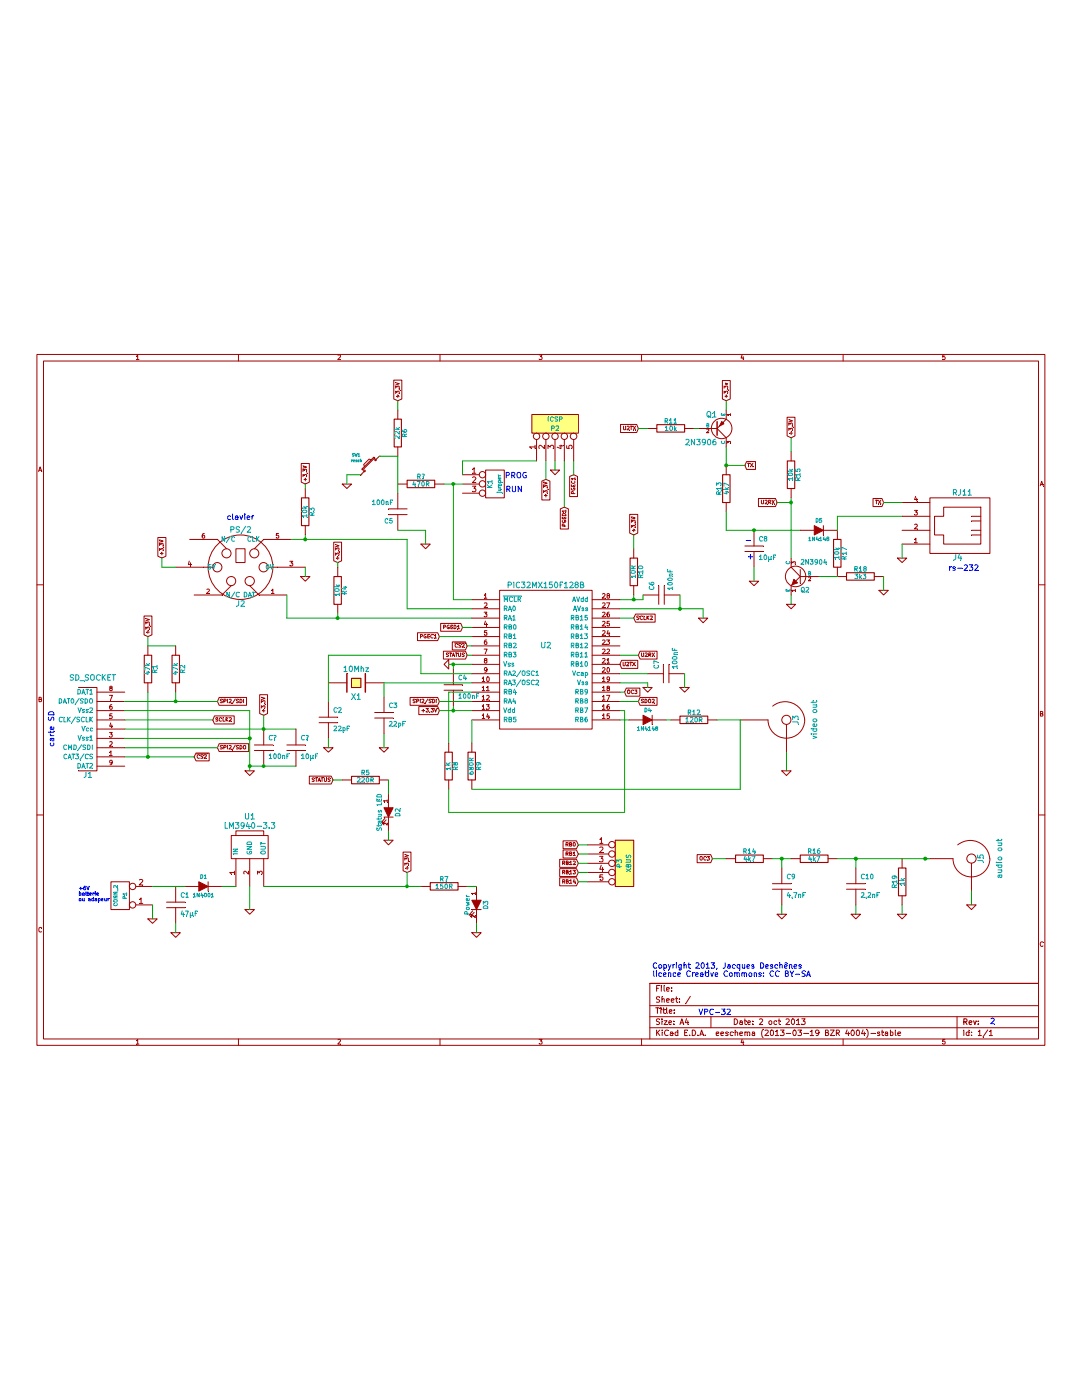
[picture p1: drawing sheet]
EESchema Schematic File Version 2  date 2013-10-02 07:50:32
LIBS:power
LIBS:device
LIBS:transistors
LIBS:conn
LIBS:linear
LIBS:regul
LIBS:74xx
LIBS:cmos4000
LIBS:adc-dac
LIBS:memory
LIBS:xilinx
LIBS:special
LIBS:microcontrollers
LIBS:dsp
LIBS:microchip
LIBS:analog_switches
LIBS:motorola
LIBS:texas
LIBS:intel
LIBS:audio
LIBS:interface
LIBS:digital-audio
LIBS:philips
LIBS:display
LIBS:cypress
LIBS:siliconi
LIBS:opto
LIBS:atmel
LIBS:contrib
LIBS:valves
LIBS:librairie-personnelle
LIBS:vpc-32-v1-cache
EELAYER 27 0
EELAYER END
$Descr A4 11693 8268
encoding utf-8
Sheet 1 1
Title ""
Date "2 oct 2013"
Rev ""
Comp ""
Comment1 ""
Comment2 ""
Comment3 ""
Comment4 ""
$EndDescr
$Comp
L PIC32MX150F128B U2
U 1 1
P 5900 3550
F 0 "U2" H 5900 3550 60  0000 C CNN
F 1 "PIC32MX150F128B" H 5900 4200 60  0000 C CNN
F 2 "" H 5900 3550 60  0000 C CNN
F 3 "" H 5900 3550 60  0000 C CNN
	1    5900 3550
	1    0    0    -1  
$EndComp
$Comp
L CRYSTAL X1
U 1 1
P 3850 3950
F 0 "X1" H 3850 4100 60  0000 C CNN
F 1 "10Mhz" H 3850 3800 60  0000 C CNN
F 2 "" H 3850 3950 60  0000 C CNN
F 3 "" H 3850 3950 60  0000 C CNN
	1    3850 3950
	-1   0    0    1   
$EndComp
$Comp
L R R9
U 1 1
P 5100 4850
F 0 "R9" V 5180 4850 50  0000 C CNN
F 1 "680R" V 5100 4850 50  0000 C CNN
F 2 "" H 5100 4850 60  0000 C CNN
F 3 "" H 5100 4850 60  0000 C CNN
	1    5100 4850
	1    0    0    -1  
$EndComp
$Comp
L R R10
U 1 1
P 6850 2750
F 0 "R10" V 6930 2750 50  0000 C CNN
F 1 "10R" V 6850 2750 50  0000 C CNN
F 2 "" H 6850 2750 60  0000 C CNN
F 3 "" H 6850 2750 60  0000 C CNN
	1    6850 2750
	1    0    0    -1  
$EndComp
$Comp
L R R8
U 1 1
P 4850 4850
F 0 "R8" V 4930 4850 50  0000 C CNN
F 1 "1K" V 4850 4850 50  0000 C CNN
F 2 "" H 4850 4850 60  0000 C CNN
F 3 "" H 4850 4850 60  0000 C CNN
	1    4850 4850
	1    0    0    -1  
$EndComp
$Comp
L C C2
U 1 1
P 3550 4350
F 0 "C2" H 3600 4450 50  0000 L CNN
F 1 "22pF" H 3600 4250 50  0000 L CNN
F 2 "" H 3550 4350 60  0000 C CNN
F 3 "" H 3550 4350 60  0000 C CNN
	1    3550 4350
	1    0    0    -1  
$EndComp
$Comp
L C C3
U 1 1
P 4150 4300
F 0 "C3" H 4200 4400 50  0000 L CNN
F 1 "22pF" H 4200 4200 50  0000 L CNN
F 2 "" H 4150 4300 60  0000 C CNN
F 3 "" H 4150 4300 60  0000 C CNN
	1    4150 4300
	1    0    0    -1  
$EndComp
$Comp
L R R12
U 1 1
P 7500 4350
F 0 "R12" V 7580 4350 50  0000 C CNN
F 1 "120R" V 7500 4350 50  0000 C CNN
F 2 "" H 7500 4350 60  0000 C CNN
F 3 "" H 7500 4350 60  0000 C CNN
	1    7500 4350
	0    -1   -1   0   
$EndComp
$Comp
L C C4
U 1 1
P 4900 4000
F 0 "C4" H 4950 4100 50  0000 L CNN
F 1 "100nF" H 4950 3900 50  0000 L CNN
F 2 "" H 4900 4000 60  0000 C CNN
F 3 "" H 4900 4000 60  0000 C CNN
	1    4900 4000
	1    0    0    -1  
$EndComp
$Comp
L GND #PWR6
U 1 1
P 3550 4650
F 0 "#PWR6" H 3550 4650 30  0001 C CNN
F 1 "GND" H 3550 4580 30  0001 C CNN
F 2 "" H 3550 4650 60  0000 C CNN
F 3 "" H 3550 4650 60  0000 C CNN
	1    3550 4650
	1    0    0    -1  
$EndComp
$Comp
L GND #PWR8
U 1 1
P 4150 4650
F 0 "#PWR8" H 4150 4650 30  0001 C CNN
F 1 "GND" H 4150 4580 30  0001 C CNN
F 2 "" H 4150 4650 60  0000 C CNN
F 3 "" H 4150 4650 60  0000 C CNN
	1    4150 4650
	1    0    0    -1  
$EndComp
$Comp
L RCA_JACK J3
U 1 1
P 8500 4350
F 0 "J3" H 8500 4450 60  0000 C CNN
F 1 "video out" H 8500 4650 60  0000 C CNN
F 2 "~" H 8500 4350 60  0000 C CNN
F 3 "~" H 8500 4350 60  0000 C CNN
	1    8500 4350
	0    1    1    0   
$EndComp
$Comp
L GND #PWR20
U 1 1
P 8500 4900
F 0 "#PWR20" H 8500 4900 30  0001 C CNN
F 1 "GND" H 8500 4830 30  0001 C CNN
F 2 "" H 8500 4900 60  0000 C CNN
F 3 "" H 8500 4900 60  0000 C CNN
	1    8500 4900
	1    0    0    -1  
$EndComp
$Comp
L DIODE D4
U 1 1
P 7000 4350
F 0 "D4" H 7000 4450 40  0000 C CNN
F 1 "1N4148" H 7000 4250 40  0000 C CNN
F 2 "" H 7000 4350 60  0000 C CNN
F 3 "" H 7000 4350 60  0000 C CNN
	1    7000 4350
	1    0    0    -1  
$EndComp
$Comp
L C C6
U 1 1
P 7150 3000
F 0 "C6" H 7200 3100 50  0000 L CNN
F 1 "100nF" H 7200 2900 50  0000 L CNN
F 2 "" H 7150 3000 60  0000 C CNN
F 3 "" H 7150 3000 60  0000 C CNN
	1    7150 3000
	0    -1   -1   0   
$EndComp
Text GLabel 6850 2350 1    39   Input ~ 0
+3,3V
Text GLabel 4750 4250 0    39   Input ~ 0
+3,3V
$Comp
L GND #PWR15
U 1 1
P 7000 4000
F 0 "#PWR15" H 7000 4000 30  0001 C CNN
F 1 "GND" H 7000 3930 30  0001 C CNN
F 2 "" H 7000 4000 60  0000 C CNN
F 3 "" H 7000 4000 60  0000 C CNN
	1    7000 4000
	1    0    0    -1  
$EndComp
$Comp
L GND #PWR12
U 1 1
P 4850 3750
F 0 "#PWR12" H 4850 3750 30  0001 C CNN
F 1 "GND" H 4850 3680 30  0001 C CNN
F 2 "" H 4850 3750 60  0000 C CNN
F 3 "" H 4850 3750 60  0000 C CNN
	1    4850 3750
	0    1    1    0   
$EndComp
$Comp
L R R6
U 1 1
P 4300 1250
F 0 "R6" V 4380 1250 50  0000 C CNN
F 1 "22k" V 4300 1250 50  0000 C CNN
F 2 "" H 4300 1250 60  0000 C CNN
F 3 "" H 4300 1250 60  0000 C CNN
	1    4300 1250
	1    0    0    -1  
$EndComp
Text GLabel 4300 900  1    39   Input ~ 0
+3,3V
Text GLabel 4400 6000 1    39   Input ~ 0
+3,3V
$Comp
L PS/2 J2
U 1 1
P 2600 2750
F 0 "J2" H 2600 2400 60  0000 C CNN
F 1 "PS/2" H 2600 3200 60  0000 C CNN
F 2 "" H 2600 2750 60  0000 C CNN
F 3 "" H 2600 2750 60  0000 C CNN
	1    2600 2750
	1    0    0    -1  
$EndComp
$Comp
L GND #PWR5
U 1 1
P 3300 2800
F 0 "#PWR5" H 3300 2800 30  0001 C CNN
F 1 "GND" H 3300 2730 30  0001 C CNN
F 2 "" H 3300 2800 60  0000 C CNN
F 3 "" H 3300 2800 60  0000 C CNN
	1    3300 2800
	1    0    0    -1  
$EndComp
Text GLabel 1750 2600 1    39   Input ~ 0
+3,3V
$Comp
L C C7
U 1 1
P 7200 3850
F 0 "C7" H 7250 3950 50  0000 L CNN
F 1 "100nF" H 7250 3750 50  0000 L CNN
F 2 "" H 7200 3850 60  0000 C CNN
F 3 "" H 7200 3850 60  0000 C CNN
	1    7200 3850
	0    -1   -1   0   
$EndComp
$Comp
L GND #PWR16
U 1 1
P 7400 4000
F 0 "#PWR16" H 7400 4000 30  0001 C CNN
F 1 "GND" H 7400 3930 30  0001 C CNN
F 2 "" H 7400 4000 60  0000 C CNN
F 3 "" H 7400 4000 60  0000 C CNN
	1    7400 4000
	1    0    0    -1  
$EndComp
$Comp
L SW_PUSH_SMALL SW1
U 1 1
P 4000 1600
F 0 "SW1" H 4150 1710 30  0000 C CNN
F 1 "reset" H 4150 1650 30  0000 C CNN
F 2 "" H 4000 1600 60  0000 C CNN
F 3 "" H 4000 1600 60  0000 C CNN
	1    4000 1600
	-1   0    0    -1  
$EndComp
$Comp
L GND #PWR7
U 1 1
P 3750 1800
F 0 "#PWR7" H 3750 1800 30  0001 C CNN
F 1 "GND" H 3750 1730 30  0001 C CNN
F 2 "" H 3750 1800 60  0000 C CNN
F 3 "" H 3750 1800 60  0000 C CNN
	1    3750 1800
	1    0    0    -1  
$EndComp
$Comp
L C C5
U 1 1
P 4300 2100
F 0 "C5" H 4350 2200 50  0000 L CNN
F 1 "100nF" H 4350 2000 50  0000 L CNN
F 2 "" H 4300 2100 60  0000 C CNN
F 3 "" H 4300 2100 60  0000 C CNN
	1    4300 2100
	-1   0    0    1   
$EndComp
$Comp
L GND #PWR11
U 1 1
P 4600 2450
F 0 "#PWR11" H 4600 2450 30  0001 C CNN
F 1 "GND" H 4600 2380 30  0001 C CNN
F 2 "" H 4600 2450 60  0000 C CNN
F 3 "" H 4600 2450 60  0000 C CNN
	1    4600 2450
	1    0    0    -1  
$EndComp
$Comp
L SD_SOCKET J1
U 1 1
P 900 4450
F 0 "J1" H 950 3950 60  0000 C CNN
F 1 "SD_SOCKET" H 1000 5000 60  0000 C CNN
F 2 "" H 900 4450 60  0000 C CNN
F 3 "" H 900 4450 60  0000 C CNN
	1    900  4450
	1    0    0    -1  
$EndComp
$Comp
L GND #PWR4
U 1 1
P 2700 4900
F 0 "#PWR4" H 2700 4900 30  0001 C CNN
F 1 "GND" H 2700 4830 30  0001 C CNN
F 2 "" H 2700 4900 60  0000 C CNN
F 3 "" H 2700 4900 60  0000 C CNN
	1    2700 4900
	1    0    0    -1  
$EndComp
Text GLabel 2850 4300 1    39   Input ~ 0
+3,3V
Text GLabel 2350 4150 2    39   Input ~ 0
SPI2/SDI
Text GLabel 2350 4650 2    39   Input ~ 0
SPI2/SDO
Text GLabel 2300 4350 2    39   Input ~ 0
SCLK2
Text GLabel 2100 4750 2    39   Input ~ 0
~CS2
$Comp
L R R1
U 1 1
P 1600 3800
F 0 "R1" V 1680 3800 50  0000 C CNN
F 1 "47k" V 1600 3800 50  0000 C CNN
F 2 "" H 1600 3800 60  0000 C CNN
F 3 "" H 1600 3800 60  0000 C CNN
	1    1600 3800
	1    0    0    -1  
$EndComp
Text GLabel 1600 3450 1    39   Input ~ 0
+3,3V
$Comp
L CONN_5 P2
U 1 1
P 6000 1150
F 0 "P2" V 5950 1150 50  0000 C CNN
F 1 "ICSP" V 6050 1150 50  0000 C CNN
F 2 "" H 6000 1150 60  0000 C CNN
F 3 "" H 6000 1150 60  0000 C CNN
	1    6000 1150
	0    -1   -1   0   
$EndComp
$Comp
L CONN_3 K1
U 1 1
P 5350 1800
F 0 "K1" V 5300 1800 50  0000 C CNN
F 1 "jumper" V 5400 1800 40  0000 C CNN
F 2 "" H 5350 1800 60  0000 C CNN
F 3 "" H 5350 1800 60  0000 C CNN
	1    5350 1800
	1    0    0    -1  
$EndComp
Text Notes 5700 1750 2    60   ~ 0
PROG
Text Notes 5650 1900 2    60   ~ 0
RUN
Text GLabel 5900 1750 3    39   Input ~ 0
+3,3V
$Comp
L GND #PWR14
U 1 1
P 6000 1650
F 0 "#PWR14" H 6000 1650 30  0001 C CNN
F 1 "GND" H 6000 1580 30  0001 C CNN
F 2 "" H 6000 1650 60  0000 C CNN
F 3 "" H 6000 1650 60  0000 C CNN
	1    6000 1650
	1    0    0    -1  
$EndComp
Text GLabel 6100 2050 3    39   Input ~ 0
PGED1
Text GLabel 6200 1700 3    39   Input ~ 0
PGEC1
$Comp
L GND #PWR24
U 1 1
P 9750 2600
F 0 "#PWR24" H 9750 2600 30  0001 C CNN
F 1 "GND" H 9750 2530 30  0001 C CNN
F 2 "" H 9750 2600 60  0000 C CNN
F 3 "" H 9750 2600 60  0000 C CNN
	1    9750 2600
	1    0    0    -1  
$EndComp
$Comp
L PNP Q1
U 1 1
P 7750 1200
F 0 "Q1" H 7750 1050 60  0000 R CNN
F 1 "2N3906" H 7750 1350 60  0000 R CNN
F 2 "" H 7750 1200 60  0000 C CNN
F 3 "" H 7750 1200 60  0000 C CNN
	1    7750 1200
	1    0    0    1   
$EndComp
$Comp
L NPN Q2
U 1 1
P 8650 2800
F 0 "Q2" H 8650 2650 50  0000 R CNN
F 1 "2N3904" H 8650 2950 50  0000 R CNN
F 2 "" H 8650 2800 60  0000 C CNN
F 3 "" H 8650 2800 60  0000 C CNN
	1    8650 2800
	-1   0    0    -1  
$EndComp
$Comp
L R R17
U 1 1
P 9050 2550
F 0 "R17" V 9130 2550 50  0000 C CNN
F 1 "10k" V 9050 2550 50  0000 C CNN
F 2 "" H 9050 2550 60  0000 C CNN
F 3 "" H 9050 2550 60  0000 C CNN
	1    9050 2550
	1    0    0    -1  
$EndComp
$Comp
L R R18
U 1 1
P 9300 2800
F 0 "R18" V 9380 2800 50  0000 C CNN
F 1 "3k3" V 9300 2800 50  0000 C CNN
F 2 "" H 9300 2800 60  0000 C CNN
F 3 "" H 9300 2800 60  0000 C CNN
	1    9300 2800
	0    -1   -1   0   
$EndComp
$Comp
L GND #PWR21
U 1 1
P 8550 3100
F 0 "#PWR21" H 8550 3100 30  0001 C CNN
F 1 "GND" H 8550 3030 30  0001 C CNN
F 2 "" H 8550 3100 60  0000 C CNN
F 3 "" H 8550 3100 60  0000 C CNN
	1    8550 3100
	1    0    0    -1  
$EndComp
$Comp
L GND #PWR23
U 1 1
P 9550 2950
F 0 "#PWR23" H 9550 2950 30  0001 C CNN
F 1 "GND" H 9550 2880 30  0001 C CNN
F 2 "" H 9550 2950 60  0000 C CNN
F 3 "" H 9550 2950 60  0000 C CNN
	1    9550 2950
	1    0    0    -1  
$EndComp
$Comp
L R R15
U 1 1
P 8550 1700
F 0 "R15" V 8630 1700 50  0000 C CNN
F 1 "10k" V 8550 1700 50  0000 C CNN
F 2 "" H 8550 1700 60  0000 C CNN
F 3 "" H 8550 1700 60  0000 C CNN
	1    8550 1700
	1    0    0    -1  
$EndComp
$Comp
L DIODE D5
U 1 1
P 8850 2300
F 0 "D5" H 8850 2400 40  0000 C CNN
F 1 "1N4148" H 8850 2200 40  0000 C CNN
F 2 "" H 8850 2300 60  0000 C CNN
F 3 "" H 8850 2300 60  0000 C CNN
	1    8850 2300
	1    0    0    -1  
$EndComp
$Comp
L C C8
U 1 1
P 8150 2500
F 0 "C8" H 8200 2600 50  0000 L CNN
F 1 "10µF" H 8200 2400 50  0000 L CNN
F 2 "" H 8150 2500 60  0000 C CNN
F 3 "" H 8150 2500 60  0000 C CNN
	1    8150 2500
	1    0    0    -1  
$EndComp
$Comp
L GND #PWR18
U 1 1
P 8150 2850
F 0 "#PWR18" H 8150 2850 30  0001 C CNN
F 1 "GND" H 8150 2780 30  0001 C CNN
F 2 "" H 8150 2850 60  0000 C CNN
F 3 "" H 8150 2850 60  0000 C CNN
	1    8150 2850
	1    0    0    -1  
$EndComp
Text Notes 8050 2450 0    60   ~ 0
-
Text Notes 8150 2550 3    60   ~ 0
+
Text GLabel 8550 1300 1    39   Input ~ 0
+3,3V
$Comp
L R R13
U 1 1
P 7850 1850
F 0 "R13" V 7930 1850 50  0000 C CNN
F 1 "4k7" V 7850 1850 50  0000 C CNN
F 2 "" H 7850 1850 60  0000 C CNN
F 3 "" H 7850 1850 60  0000 C CNN
	1    7850 1850
	-1   0    0    1   
$EndComp
$Comp
L R R11
U 1 1
P 7250 1200
F 0 "R11" V 7330 1200 50  0000 C CNN
F 1 "10k" V 7250 1200 50  0000 C CNN
F 2 "" H 7250 1200 60  0000 C CNN
F 3 "" H 7250 1200 60  0000 C CNN
	1    7250 1200
	0    -1   -1   0   
$EndComp
Text GLabel 6900 1200 0    39   Input ~ 0
U2TX
Text GLabel 8050 1600 2    39   Input ~ 0
TX
Text GLabel 9550 2000 0    39   Input ~ 0
TX
Text GLabel 6700 3750 2    39   Input ~ 0
U2TX
Text GLabel 8400 2000 0    39   Input ~ 0
U2RX
Text GLabel 6900 3650 2    39   Input ~ 0
U2RX
Text GLabel 6850 3250 2    39   Input ~ 0
SCLK2
Text GLabel 4750 4150 0    39   Input ~ 0
SPI2/SDI
Text GLabel 5050 3550 0    39   Input ~ 0
~CS2
Text Notes 2450 2200 0    60   ~ 0
clavier\n
Text Notes 600  4250 3    60   ~ 0
carte SD
Text Notes 10250 2750 0    60   ~ 0
rs-232
$Comp
L R R14
U 1 1
P 8100 5850
F 0 "R14" V 8180 5850 50  0000 C CNN
F 1 "4k7" V 8100 5850 50  0000 C CNN
F 2 "" H 8100 5850 60  0000 C CNN
F 3 "" H 8100 5850 60  0000 C CNN
	1    8100 5850
	0    -1   -1   0   
$EndComp
$Comp
L R R16
U 1 1
P 8800 5850
F 0 "R16" V 8880 5850 50  0000 C CNN
F 1 "4k7" V 8800 5850 50  0000 C CNN
F 2 "" H 8800 5850 60  0000 C CNN
F 3 "" H 8800 5850 60  0000 C CNN
	1    8800 5850
	0    -1   -1   0   
$EndComp
$Comp
L C C9
U 1 1
P 8450 6150
F 0 "C9" H 8500 6250 50  0000 L CNN
F 1 "4,7nF" H 8500 6050 50  0000 L CNN
F 2 "" H 8450 6150 60  0000 C CNN
F 3 "" H 8450 6150 60  0000 C CNN
	1    8450 6150
	1    0    0    -1  
$EndComp
$Comp
L C C10
U 1 1
P 9250 6150
F 0 "C10" H 9300 6250 50  0000 L CNN
F 1 "2,2nF" H 9300 6050 50  0000 L CNN
F 2 "" H 9250 6150 60  0000 C CNN
F 3 "" H 9250 6150 60  0000 C CNN
	1    9250 6150
	1    0    0    -1  
$EndComp
$Comp
L R R19
U 1 1
P 9750 6100
F 0 "R19" V 9830 6100 50  0000 C CNN
F 1 "1k" V 9750 6100 50  0000 C CNN
F 2 "" H 9750 6100 60  0000 C CNN
F 3 "" H 9750 6100 60  0000 C CNN
	1    9750 6100
	-1   0    0    1   
$EndComp
$Comp
L RCA_JACK J5
U 1 1
P 10500 5850
F 0 "J5" H 10500 5950 60  0000 C CNN
F 1 "audio out" H 10500 6150 60  0000 C CNN
F 2 "~" H 10500 5850 60  0000 C CNN
F 3 "~" H 10500 5850 60  0000 C CNN
	1    10500 5850
	0    1    1    0   
$EndComp
$Comp
L GND #PWR26
U 1 1
P 10500 6350
F 0 "#PWR26" H 10500 6350 30  0001 C CNN
F 1 "GND" H 10500 6280 30  0001 C CNN
F 2 "" H 10500 6350 60  0000 C CNN
F 3 "" H 10500 6350 60  0000 C CNN
	1    10500 6350
	1    0    0    -1  
$EndComp
$Comp
L GND #PWR25
U 1 1
P 9750 6450
F 0 "#PWR25" H 9750 6450 30  0001 C CNN
F 1 "GND" H 9750 6380 30  0001 C CNN
F 2 "" H 9750 6450 60  0000 C CNN
F 3 "" H 9750 6450 60  0000 C CNN
	1    9750 6450
	1    0    0    -1  
$EndComp
$Comp
L GND #PWR22
U 1 1
P 9250 6450
F 0 "#PWR22" H 9250 6450 30  0001 C CNN
F 1 "GND" H 9250 6380 30  0001 C CNN
F 2 "" H 9250 6450 60  0000 C CNN
F 3 "" H 9250 6450 60  0000 C CNN
	1    9250 6450
	1    0    0    -1  
$EndComp
$Comp
L GND #PWR19
U 1 1
P 8450 6450
F 0 "#PWR19" H 8450 6450 30  0001 C CNN
F 1 "GND" H 8450 6380 30  0001 C CNN
F 2 "" H 8450 6450 60  0000 C CNN
F 3 "" H 8450 6450 60  0000 C CNN
	1    8450 6450
	1    0    0    -1  
$EndComp
Text GLabel 7700 5850 0    39   Input ~ 0
OC3
Text GLabel 6750 4050 2    39   Input ~ 0
OC3
$Comp
L LM3940-3.3 U1
U 1 1
P 2700 5750
F 0 "U1" H 2700 6100 60  0000 C CNN
F 1 "LM3940-3.3" H 2700 6000 60  0000 C CNN
F 2 "" H 2700 5750 60  0000 C CNN
F 3 "" H 2700 5750 60  0000 C CNN
	1    2700 5750
	1    0    0    -1  
$EndComp
$Comp
L GND #PWR3
U 1 1
P 2700 6400
F 0 "#PWR3" H 2700 6400 30  0001 C CNN
F 1 "GND" H 2700 6330 30  0001 C CNN
F 2 "" H 2700 6400 60  0000 C CNN
F 3 "" H 2700 6400 60  0000 C CNN
	1    2700 6400
	1    0    0    -1  
$EndComp
$Comp
L CONN_2 P1
U 1 1
P 1300 6250
F 0 "P1" V 1250 6250 40  0000 C CNN
F 1 "CONN_2" V 1350 6250 40  0000 C CNN
F 2 "" H 1300 6250 60  0000 C CNN
F 3 "" H 1300 6250 60  0000 C CNN
	1    1300 6250
	-1   0    0    1   
$EndComp
$Comp
L GND #PWR1
U 1 1
P 1650 6500
F 0 "#PWR1" H 1650 6500 30  0001 C CNN
F 1 "GND" H 1650 6430 30  0001 C CNN
F 2 "" H 1650 6500 60  0000 C CNN
F 3 "" H 1650 6500 60  0000 C CNN
	1    1650 6500
	1    0    0    -1  
$EndComp
$Comp
L DIODE D1
U 1 1
P 2200 6150
F 0 "D1" H 2200 6250 40  0000 C CNN
F 1 "1N4001" H 2200 6050 40  0000 C CNN
F 2 "" H 2200 6150 60  0000 C CNN
F 3 "" H 2200 6150 60  0000 C CNN
	1    2200 6150
	1    0    0    -1  
$EndComp
$Comp
L C C1
U 1 1
P 1900 6350
F 0 "C1" H 1950 6450 50  0000 L CNN
F 1 "47µF" H 1950 6250 50  0000 L CNN
F 2 "" H 1900 6350 60  0000 C CNN
F 3 "" H 1900 6350 60  0000 C CNN
	1    1900 6350
	1    0    0    -1  
$EndComp
$Comp
L GND #PWR2
U 1 1
P 1900 6650
F 0 "#PWR2" H 1900 6650 30  0001 C CNN
F 1 "GND" H 1900 6580 30  0001 C CNN
F 2 "" H 1900 6650 60  0000 C CNN
F 3 "" H 1900 6650 60  0000 C CNN
	1    1900 6650
	1    0    0    -1  
$EndComp
Text GLabel 7850 900  1    39   Input ~ 0
+3,3v
Text GLabel 6250 5700 0    39   Input ~ 0
RB0
Text GLabel 6250 5800 0    39   Input ~ 0
RB1
Text GLabel 6250 5900 0    39   Input ~ 0
RB12
Text GLabel 6250 6000 0    39   Input ~ 0
RB13
Text GLabel 6250 6100 0    39   Input ~ 0
RB14
Text Notes 7550 7550 0    59   ~ 0
VPC-32
Text Notes 10700 7650 0    59   ~ 0
2
$Comp
L R R3
U 1 1
P 3300 2100
F 0 "R3" V 3380 2100 50  0000 C CNN
F 1 "10k" V 3300 2100 50  0000 C CNN
F 2 "" H 3300 2100 60  0000 C CNN
F 3 "" H 3300 2100 60  0000 C CNN
	1    3300 2100
	1    0    0    -1  
$EndComp
$Comp
L R R4
U 1 1
P 3650 2950
F 0 "R4" V 3730 2950 50  0000 C CNN
F 1 "10k" V 3650 2950 50  0000 C CNN
F 2 "" H 3650 2950 60  0000 C CNN
F 3 "" H 3650 2950 60  0000 C CNN
	1    3650 2950
	1    0    0    -1  
$EndComp
Text GLabel 3300 1800 1    39   Input ~ 0
+3,3V
Text GLabel 3650 2650 1    39   Input ~ 0
+3,3V
Text Notes 850  6200 0    39   ~ 0
+6V\nbatterie\nou adapeur
$Comp
L RJ11 J4
U 1 1
P 10350 2250
F 0 "J4" H 10350 1900 60  0000 C CNN
F 1 "RJ11" H 10300 2600 60  0000 C CNN
F 2 "" H 10350 2250 60  0000 C CNN
F 3 "" H 10350 2250 60  0000 C CNN
	1    10350 2250
	-1   0    0    -1  
$EndComp
Text Notes 7050 7050 0    59   ~ 0
Copyright 2013, Jacques Deschênes\nlicence Creative Commons: CC BY-SA
$Comp
L LED D3
U 1 1
P 5150 6350
F 0 "D3" H 5150 6450 50  0000 C CNN
F 1 "Power" H 5150 6250 50  0000 C CNN
F 2 "" H 5150 6350 60  0000 C CNN
F 3 "" H 5150 6350 60  0000 C CNN
	1    5150 6350
	0    1    1    0   
$EndComp
$Comp
L R R7
U 1 1
P 4800 6150
F 0 "R7" V 4880 6150 50  0000 C CNN
F 1 "150R" V 4800 6150 50  0000 C CNN
F 2 "" H 4800 6150 60  0000 C CNN
F 3 "" H 4800 6150 60  0000 C CNN
	1    4800 6150
	0    -1   -1   0   
$EndComp
$Comp
L GND #PWR13
U 1 1
P 5150 6650
F 0 "#PWR13" H 5150 6650 30  0001 C CNN
F 1 "GND" H 5150 6580 30  0001 C CNN
F 2 "" H 5150 6650 60  0000 C CNN
F 3 "" H 5150 6650 60  0000 C CNN
	1    5150 6650
	1    0    0    -1  
$EndComp
$Comp
L LED D2
U 1 1
P 4200 5350
F 0 "D2" H 4200 5450 50  0000 C CNN
F 1 "Status LED" H 4200 5250 50  0000 C CNN
F 2 "" H 4200 5350 60  0000 C CNN
F 3 "" H 4200 5350 60  0000 C CNN
	1    4200 5350
	0    1    1    0   
$EndComp
$Comp
L R R5
U 1 1
P 3950 5000
F 0 "R5" V 4030 5000 50  0000 C CNN
F 1 "220R" V 3950 5000 50  0000 C CNN
F 2 "" H 3950 5000 60  0000 C CNN
F 3 "" H 3950 5000 60  0000 C CNN
	1    3950 5000
	0    -1   -1   0   
$EndComp
$Comp
L GND #PWR9
U 1 1
P 4200 5650
F 0 "#PWR9" H 4200 5650 30  0001 C CNN
F 1 "GND" H 4200 5580 30  0001 C CNN
F 2 "" H 4200 5650 60  0000 C CNN
F 3 "" H 4200 5650 60  0000 C CNN
	1    4200 5650
	1    0    0    -1  
$EndComp
Text GLabel 5050 3650 0    39   Input ~ 0
STATUS
Text GLabel 3600 5000 0    39   Input ~ 0
STATUS
Text GLabel 6900 4150 2    39   Input ~ 0
SDO2
Text GLabel 5000 3350 0    39   Input ~ 0
PGED1
Text GLabel 4750 3450 0    39   Input ~ 0
PGEC1
$Comp
L GND #PWR17
U 1 1
P 7600 3250
F 0 "#PWR17" H 7600 3250 30  0001 C CNN
F 1 "GND" H 7600 3180 30  0001 C CNN
F 2 "" H 7600 3250 60  0000 C CNN
F 3 "" H 7600 3250 60  0000 C CNN
	1    7600 3250
	1    0    0    -1  
$EndComp
$Comp
L CONN_5 P3
U 1 1
P 6750 5900
F 0 "P3" V 6700 5900 50  0000 C CNN
F 1 "XBUS" V 6800 5900 50  0000 C CNN
F 2 "" H 6750 5900 60  0000 C CNN
F 3 "" H 6750 5900 60  0000 C CNN
	1    6750 5900
	1    0    0    -1  
$EndComp
$Comp
L R R2
U 1 1
P 1900 3800
F 0 "R2" V 1980 3800 50  0000 C CNN
F 1 "47k" V 1900 3800 50  0000 C CNN
F 2 "" H 1900 3800 60  0000 C CNN
F 3 "" H 1900 3800 60  0000 C CNN
	1    1900 3800
	1    0    0    -1  
$EndComp
$Comp
L C C?
U 1 1
P 2850 4650
F 0 "C?" H 2900 4750 50  0000 L CNN
F 1 "100nF" H 2900 4550 50  0000 L CNN
F 2 "" H 2850 4650 60  0000 C CNN
F 3 "" H 2850 4650 60  0000 C CNN
	1    2850 4650
	1    0    0    -1  
$EndComp
$Comp
L R R?
U 1 1
P 4550 1800
F 0 "R?" V 4630 1800 50  0000 C CNN
F 1 "470R" V 4550 1800 50  0000 C CNN
F 2 "" H 4550 1800 60  0000 C CNN
F 3 "" H 4550 1800 60  0000 C CNN
	1    4550 1800
	0    -1   -1   0   
$EndComp
Wire Wire Line
	4150 3950 5100 3950
Wire Wire Line
	4150 3950 4150 4100
Wire Wire Line
	4150 4500 4150 4650
Wire Wire Line
	3550 4550 3550 4650
Wire Wire Line
	3550 3650 3550 4150
Wire Wire Line
	3550 3650 4550 3650
Wire Wire Line
	4550 3650 4550 3850
Wire Wire Line
	4550 3850 5100 3850
Wire Wire Line
	5100 4050 4850 4050
Wire Wire Line
	4850 4050 4850 4600
Wire Wire Line
	5100 4350 5100 4600
Wire Wire Line
	5100 5100 8000 5100
Wire Wire Line
	8000 5100 8000 4350
Wire Wire Line
	8000 4350 7750 4350
Wire Wire Line
	7250 4350 7200 4350
Wire Wire Line
	6800 4350 6700 4350
Wire Wire Line
	6700 4250 6750 4250
Wire Wire Line
	6750 4250 6750 5350
Wire Wire Line
	6750 5350 4850 5350
Wire Wire Line
	4850 5350 4850 5100
Wire Wire Line
	6700 3050 6950 3050
Connection ~ 6850 3050
Wire Wire Line
	6700 3150 7600 3150
Wire Wire Line
	6850 2500 6850 2350
Wire Wire Line
	5100 3750 4850 3750
Wire Wire Line
	4300 1000 4300 900 
Wire Wire Line
	2850 6150 4550 6150
Wire Wire Line
	8500 4700 8500 4900
Wire Wire Line
	1900 2700 1750 2700
Wire Wire Line
	1750 2700 1750 2600
Wire Wire Line
	3300 2700 3300 2800
Wire Wire Line
	3150 2400 4400 2400
Wire Wire Line
	4400 2400 4400 3150
Wire Wire Line
	4400 3150 5100 3150
Wire Wire Line
	5100 3250 3100 3250
Wire Wire Line
	3100 3250 3100 3000
Wire Wire Line
	6700 3950 7000 3950
Wire Wire Line
	7000 3950 7000 4000
Wire Wire Line
	6700 3850 7000 3850
Wire Wire Line
	7400 3850 7400 4000
Wire Wire Line
	3900 1700 3750 1700
Wire Wire Line
	3750 1700 3750 1800
Wire Wire Line
	4600 2300 4600 2450
Wire Wire Line
	1350 4550 2700 4550
Wire Wire Line
	2700 4250 2700 4900
Wire Wire Line
	1350 4250 2700 4250
Connection ~ 2700 4550
Wire Wire Line
	1350 4450 3200 4450
Wire Wire Line
	2850 4450 2850 4300
Wire Wire Line
	1350 4650 2350 4650
Wire Wire Line
	1350 4150 2350 4150
Wire Wire Line
	1350 4350 2300 4350
Wire Wire Line
	1350 4750 2100 4750
Wire Wire Line
	1600 3550 1600 3450
Wire Wire Line
	4300 1500 4100 1500
Wire Wire Line
	4300 1500 4300 1900
Wire Wire Line
	5900 1550 5900 1750
Wire Wire Line
	6000 1550 6000 1650
Wire Wire Line
	6200 1550 6200 1700
Wire Wire Line
	6100 1550 6100 2050
Wire Wire Line
	8850 2800 9050 2800
Wire Wire Line
	9550 2800 9550 2950
Wire Wire Line
	8550 3000 8550 3100
Wire Wire Line
	7850 2300 8650 2300
Wire Wire Line
	8150 2700 8150 2850
Wire Wire Line
	8550 1300 8550 1450
Connection ~ 8550 2000
Wire Wire Line
	7850 2300 7850 2100
Connection ~ 8150 2300
Wire Wire Line
	7000 1200 6900 1200
Connection ~ 7850 1600
Wire Wire Line
	8400 2000 8550 2000
Wire Wire Line
	6700 3650 6900 3650
Wire Wire Line
	6850 3050 6850 3000
Wire Wire Line
	7350 3150 7350 3000
Wire Wire Line
	6700 3250 6850 3250
Wire Wire Line
	5100 3550 5050 3550
Wire Wire Line
	4750 4250 5100 4250
Wire Wire Line
	6950 3050 6950 3000
Wire Wire Line
	4750 4150 5100 4150
Wire Wire Line
	9050 5850 10050 5850
Connection ~ 10000 5850
Wire Wire Line
	9250 5950 9250 5850
Connection ~ 9250 5850
Wire Wire Line
	8350 5850 8550 5850
Wire Wire Line
	8450 5850 8450 5950
Connection ~ 8450 5850
Wire Wire Line
	10500 6200 10500 6350
Wire Wire Line
	9750 6350 9750 6450
Wire Wire Line
	9250 6350 9250 6450
Wire Wire Line
	8450 6350 8450 6450
Wire Wire Line
	7700 5850 7850 5850
Wire Wire Line
	6700 4050 6750 4050
Wire Wire Line
	2700 6150 2700 6400
Wire Wire Line
	1650 6350 1650 6500
Wire Wire Line
	2550 6150 2400 6150
Wire Wire Line
	1650 6150 2000 6150
Wire Wire Line
	1900 6550 1900 6650
Wire Wire Line
	7850 1000 7850 900 
Wire Wire Line
	6350 5700 6250 5700
Wire Wire Line
	6350 5800 6250 5800
Wire Wire Line
	6350 5900 6250 5900
Wire Wire Line
	6350 6000 6250 6000
Wire Wire Line
	6350 6100 6250 6100
Wire Wire Line
	3650 3250 3650 3200
Connection ~ 3650 3250
Wire Wire Line
	3300 2400 3300 2350
Connection ~ 3300 2400
Wire Wire Line
	3650 2700 3650 2650
Wire Wire Line
	3300 1850 3300 1800
Wire Wire Line
	7550 1200 7500 1200
Wire Wire Line
	7850 1400 7850 1600
Wire Wire Line
	7850 1600 8050 1600
Wire Wire Line
	9750 2600 9750 2450
Wire Wire Line
	9050 2150 9750 2150
Wire Wire Line
	8550 1950 8550 2600
Wire Wire Line
	5050 6150 5150 6150
Wire Wire Line
	5150 6550 5150 6650
Wire Wire Line
	5100 3650 5050 3650
Wire Wire Line
	4200 5550 4200 5650
Wire Wire Line
	4200 5000 4200 5150
Wire Wire Line
	3700 5000 3600 5000
Wire Wire Line
	9550 2000 9750 2000
Wire Wire Line
	9050 2300 9050 2150
Wire Wire Line
	6700 4150 6900 4150
Wire Wire Line
	5000 3350 5100 3350
Wire Wire Line
	4750 3450 5100 3450
Wire Wire Line
	7600 3150 7600 3250
Connection ~ 7350 3150
Wire Wire Line
	1600 4050 1600 4750
Connection ~ 1600 4750
Wire Wire Line
	1900 3550 1600 3550
Wire Wire Line
	1900 4050 1900 4150
Connection ~ 1900 4150
Wire Wire Line
	2700 4850 3200 4850
Connection ~ 2700 4850
Wire Wire Line
	4900 4200 4900 4250
Connection ~ 4900 4250
Wire Wire Line
	4900 3750 4900 3800
Connection ~ 4900 3750
Wire Wire Line
	4400 6000 4400 6150
Connection ~ 4400 6150
Wire Wire Line
	4300 2300 4600 2300
Wire Wire Line
	4800 1800 5000 1800
Wire Wire Line
	4900 1800 4900 3050
Wire Wire Line
	4900 3050 5100 3050
Connection ~ 4900 1800
Wire Wire Line
	5000 1700 5000 1550
Wire Wire Line
	5000 1550 5800 1550
$Comp
L C C?
U 1 1
P 3200 4650
F 0 "C?" H 3250 4750 50  0000 L CNN
F 1 "10µF" H 3250 4550 50  0000 L CNN
F 2 "" H 3200 4650 60  0000 C CNN
F 3 "" H 3200 4650 60  0000 C CNN
	1    3200 4650
	1    0    0    -1  
$EndComp
Connection ~ 2850 4850
Connection ~ 2850 4450
$EndSCHEMATC
